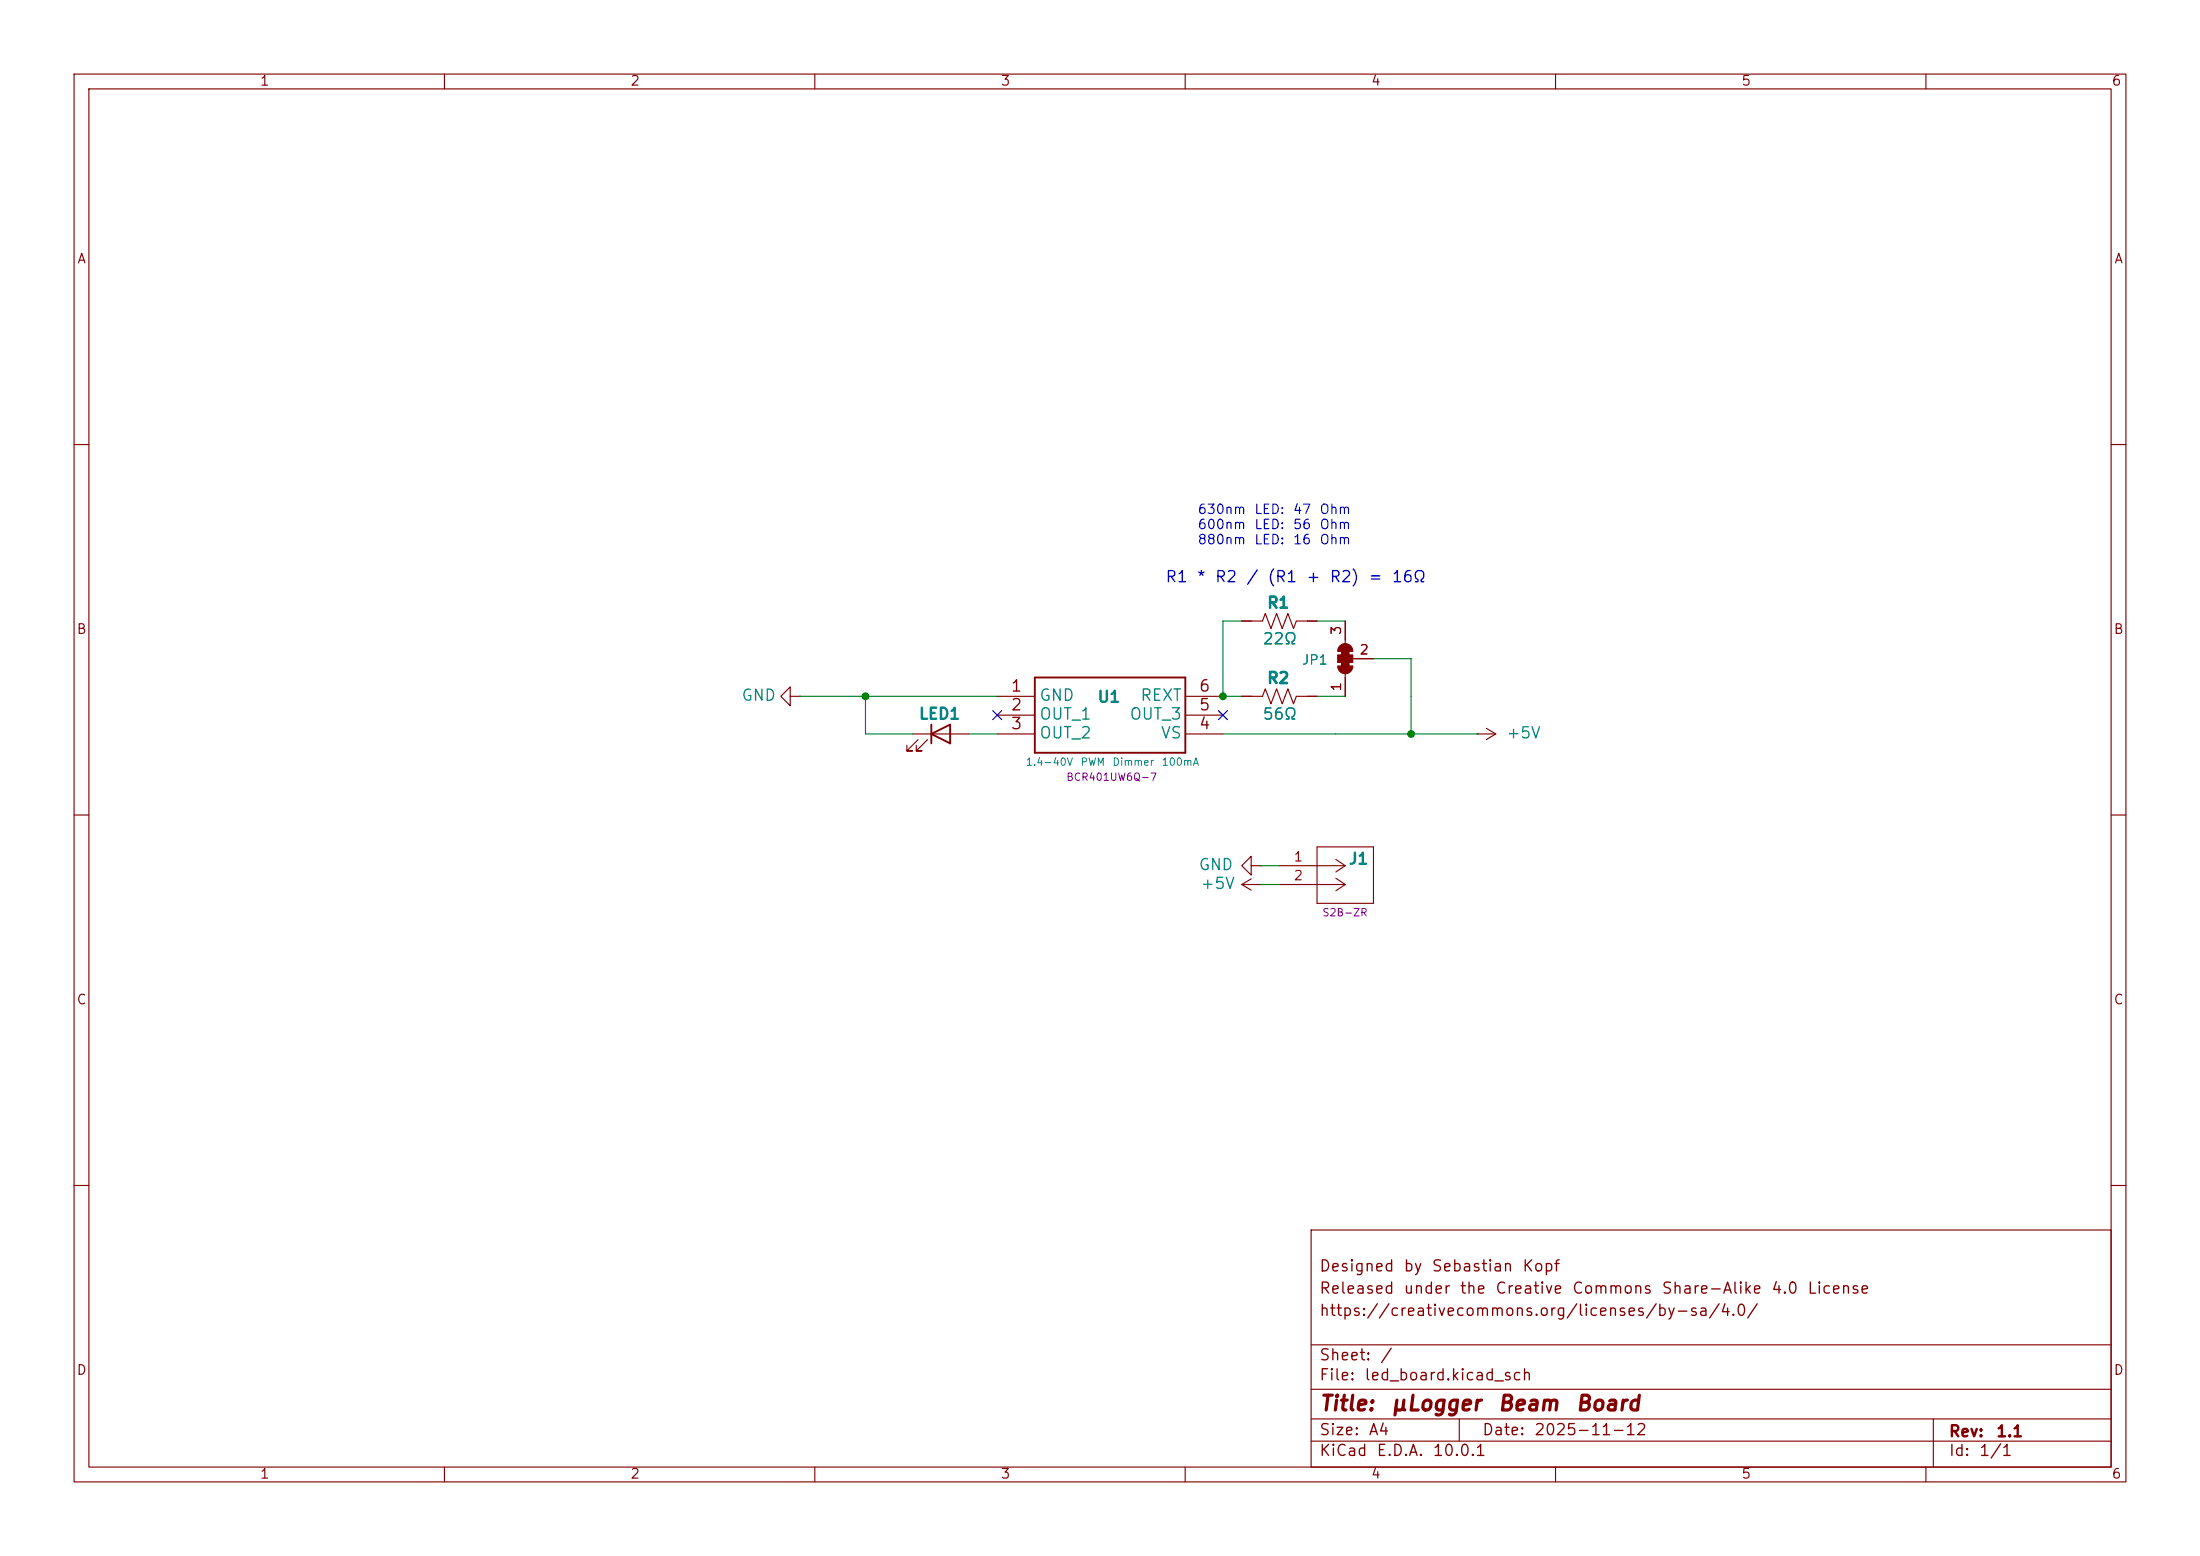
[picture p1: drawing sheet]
<svg xmlns="http://www.w3.org/2000/svg" width="297mm" height="210mm" viewBox="0 0 297 210" stroke-linecap="round" stroke-linejoin="round" font-family="sans-serif">
<g fill="none" stroke="#840000" stroke-width=".15">
<path d="M10 10h277v190h-277zM12 12h273v186h-273zM60 10v2M110 10v2M160 10v2M210 10v2M260 10v2M10 60h2M285 60h2M106.7 94v-1.3l-1.3 1.3 1.3 1.3v-1.3h1.2M107.9 94h.1M123.2 99.1h7.6"/>
<path d="M124 99.8l-1.6 1.5h.8h-.8v-.7M125.2 99.8l-1.5 1.5h.8h-.8v-.7M134.6 94h5.1M134.6 96.5h5.1M134.6 99.1h5.1M160 94h5.1M160 96.5h5.1M160 99.1h5.1M167.6 94h2.8l.4-1 .8 2 .7-2 .8 2 .8-2 .7 2 .4-1h2.8M167.6 83.8h2.8l.4-1 .8 2 .7-2 .8 2 .8-2 .7 2 .4-1h2.8M180.6 89.9h2M180.6 87.9h2"/>
<path d="M181.6 83.8v3.1M181.6 90.9v3.1M182.6 88.9h2.8M199.4 99.1h.1M199.4 99.1h2.5M200.7 98.3l1.2 .8M201.9 99.1l-1.2 .7M10 110h2M167.6 119.4l1.3 .7M167.6 119.4h2.6M168.9 116.8v-1.2l-1.3 1.2 1.3 1.3v-1.3h1.3M168.9 118.6l-1.3 .8"/>
<path d="M170.2 119.4h.1M170.2 116.8h.1M172.7 119.4h8.9M172.7 116.8h8.9M177.8 114.3h7.6v7.6h-7.6zM180.3 116l1.3 .8M180.3 118.5l1.3 .9M181.6 116.8l-1.3 .9M181.6 119.4l-1.3 .8M285 110h2M10 160h2M177 166h108v32h-108z"/>
<path d="M285 160h2M60 198v2M110 198v2M160 198v2M177 194.5h108M177 191.5h108M177 187.5h108M177 181.5h108M197 191.5v3M210 198v2M260 198v2M261 191.5v6.5"/>
</g>
<path d="M125.7 99.1l2.6-1.3v2.5zM125.7 97.8v2.5M139.7 91.4h20.3v10.2h-20.3z" fill="none" stroke="#840000" stroke-width=".25"/>
<g fill="#840000" stroke="#840000" stroke-width=".15">
<path d="M181.1 89.4h1v.5h-1z"/>
<path d="M180.6 89.9h2a1.02 1.02 0 0 1-1 1 1.02 1.02 0 0 1-1-1z"/>
<path d="M180.6 88.4h2v1h-2z"/>
<path d="M181.1 87.9h1v.5h-1z"/>
<path d="M180.9 87.2a1.02 1.02 0 0 1 1.1-.3 1.02 1.02 0 0 1 .6 1h-2l.1-.4z"/>
</g>
<path d="M107.9 94h26.7M116.8 94v5.1h6.4M130.8 99.1h3.8M165.1 99.1h34.3M167.6 83.8h-2.5v10.2h2.5M177.8 94h3.8M177.8 83.8h3.8M185.4 88.9h5.1v10.2M170.2 119.4h2.5M170.2 116.8h2.5" fill="none" stroke="#008400" stroke-width=".15"/>
<path d="M134 95.9l1.2 1.2M135.2 95.9l-1.2 1.2M164.5 95.9l1.2 1.2M165.7 95.9l-1.2 1.2" fill="none" stroke="#000084" stroke-width=".15"/>
<g fill="#008400" stroke="#008400" stroke-width=".14">
<circle cx="165.1" cy="94" r=".46"/>
<circle cx="190.5" cy="99.1" r=".46"/>
<circle cx="116.8" cy="94" r=".46"/>
</g>
<g font-size="2" fill="#840000">
<text x="178" y="190.9">Title:</text>
<text x="187.7" y="190.9">µLogger</text>
<text x="202.1" y="190.9">Beam</text>
<text x="212.6" y="190.9">Board</text>
</g>
<g font-size="1.5" fill="#0000c2">
<text x="157.2" y="79">R1</text>
<text x="161.5" y="79">*</text>
<text x="163.9" y="79">R2</text>
<text x="168.1" y="79">/</text>
<text x="171" y="79">(R1</text>
<text x="176.2" y="79">+</text>
<text x="179.4" y="79">R2)</text>
<text x="184.6" y="79">=</text>
<text x="187.8" y="79">16Ω</text>
</g>
<g font-size="1.5" fill="#008484">
<text x="171" y="82.5">R1</text>
<text x="170.4" y="87.3">22Ω</text>
<text x="100" y="95">GND</text>
<text x="140.2" y="95">GND</text>
<text x="148.1" y="95.2">U1</text>
<text x="153.8" y="95">REXT</text>
<text x="171" y="92.6">R2</text>
<text x="123.9" y="97.5">LED1</text>
<text x="140.2" y="97.5">OUT_1</text>
<text x="140.2" y="100.1">OUT_2</text>
<text x="152.4" y="97.5">OUT_3</text>
<text x="156.6" y="100.1">VS</text>
<text x="170.4" y="97.5">56Ω</text>
<text x="203.3" y="100">+5V</text>
<text x="161.7" y="117.8">GND</text>
<text x="182" y="117">J1</text>
<text x="162" y="120.4">+5V</text>
</g>
<g font-size="1.5" fill="#840000">
<text x="136.4" y="93.7">1</text>
<text x="161.8" y="93.7">6</text>
<text x="136.4" y="96.3">2</text>
<text x="136.4" y="98.8">3</text>
<text x="161.8" y="98.8">4</text>
<text x="161.8" y="96.3">5</text>
<text x="178" y="172">Designed</text>
<text x="189.4" y="172">by</text>
<text x="193.2" y="172">Sebastian</text>
<text x="205.4" y="172">Kopf</text>
<text x="178" y="178">https://creativecommons.org/licenses/by-sa/4.0/</text>
<text x="178" y="175">Released</text>
<text x="189.4" y="175">under</text>
<text x="197" y="175">the</text>
<text x="201.8" y="175">Creative</text>
<text x="212.1" y="175">Commons</text>
<text x="224.2" y="175">Share-Alike</text>
<text x="239" y="175">4.0</text>
<text x="243.9" y="175">License</text>
<text x="178" y="184">Sheet:</text>
<text x="186.2" y="184">/</text>
<text x="178" y="186.7">File:</text>
<text x="184.1" y="186.7">led_board.kicad_sch</text>
<text x="178" y="196.9">KiCad</text>
<text x="178" y="194.1">Size:</text>
<text x="184.7" y="194.1">A4</text>
<text x="185.7" y="196.9">E.D.A.</text>
<text x="193.3" y="196.9">10.0.1</text>
<text x="200" y="194.1">Date:</text>
<text x="207" y="194.1">2025-11-12</text>
<text x="263" y="194.3">Rev:</text>
<text x="263" y="196.9">Id:</text>
<text x="267.1" y="196.9">1/1</text>
<text x="269.4" y="194.3">1.1</text>
</g>
<g font-size="1.3" fill="#840000">
<text x="35" y="11.9">1</text>
<text x="85" y="11.9">2</text>
<text x="135" y="11.9">3</text>
<text x="185" y="11.9">4</text>
<text x="235" y="11.9">5</text>
<text x="285" y="11.9">6</text>
<text x="10.3" y="35.9">A</text>
<text x="285.3" y="35.9">A</text>
<text x="10.3" y="85.9">B</text>
<text x="181.4" y="85.8" transform="rotate(-90 181.4 85.8)">3</text>
<text x="183.4" y="88.6">2</text>
<text x="285.3" y="85.9">B</text>
<text x="181.4" y="93.4" transform="rotate(-90 181.4 93.4)">1</text>
<text x="174.6" y="116.6">1</text>
<text x="174.6" y="119.1">2</text>
<text x="10.3" y="135.9">C</text>
<text x="285.3" y="135.9">C</text>
<text x="10.3" y="185.9">D</text>
<text x="285.3" y="185.9">D</text>
<text x="35" y="199.9">1</text>
<text x="85" y="199.9">2</text>
<text x="135" y="199.9">3</text>
<text x="185" y="199.9">4</text>
<text x="235" y="199.9">5</text>
<text x="285" y="199.9">6</text>
</g>
<g font-size="1.3" fill="#0000c2">
<text x="161.6" y="69.7">630nm</text>
<text x="161.6" y="71.7">600nm</text>
<text x="169.2" y="69.7">LED:</text>
<text x="169.2" y="71.7">LED:</text>
<text x="174.5" y="69.7">47</text>
<text x="174.5" y="71.7">56</text>
<text x="178" y="69.7">Ohm</text>
<text x="178" y="71.7">Ohm</text>
<text x="161.6" y="73.8">880nm</text>
<text x="169.2" y="73.8">LED:</text>
<text x="174.5" y="73.8">16</text>
<text x="178" y="73.8">Ohm</text>
</g>
<text font-size="1.3" fill="#008484" x="175.7" y="90">JP1</text>
<g font-size="1" fill="#008484">
<text x="138.4" y="103.6">1.4-40V</text>
<text x="145.8" y="103.6">PWM</text>
<text x="150.1" y="103.6">Dimmer</text>
<text x="156.7" y="103.6">100mA</text>
</g>
<g font-size="1" fill="#840084">
<text x="143.9" y="105.6">BCR401UW6Q-7</text>
<text x="178.4" y="123.9">S2B-ZR</text>
</g>
</svg>
